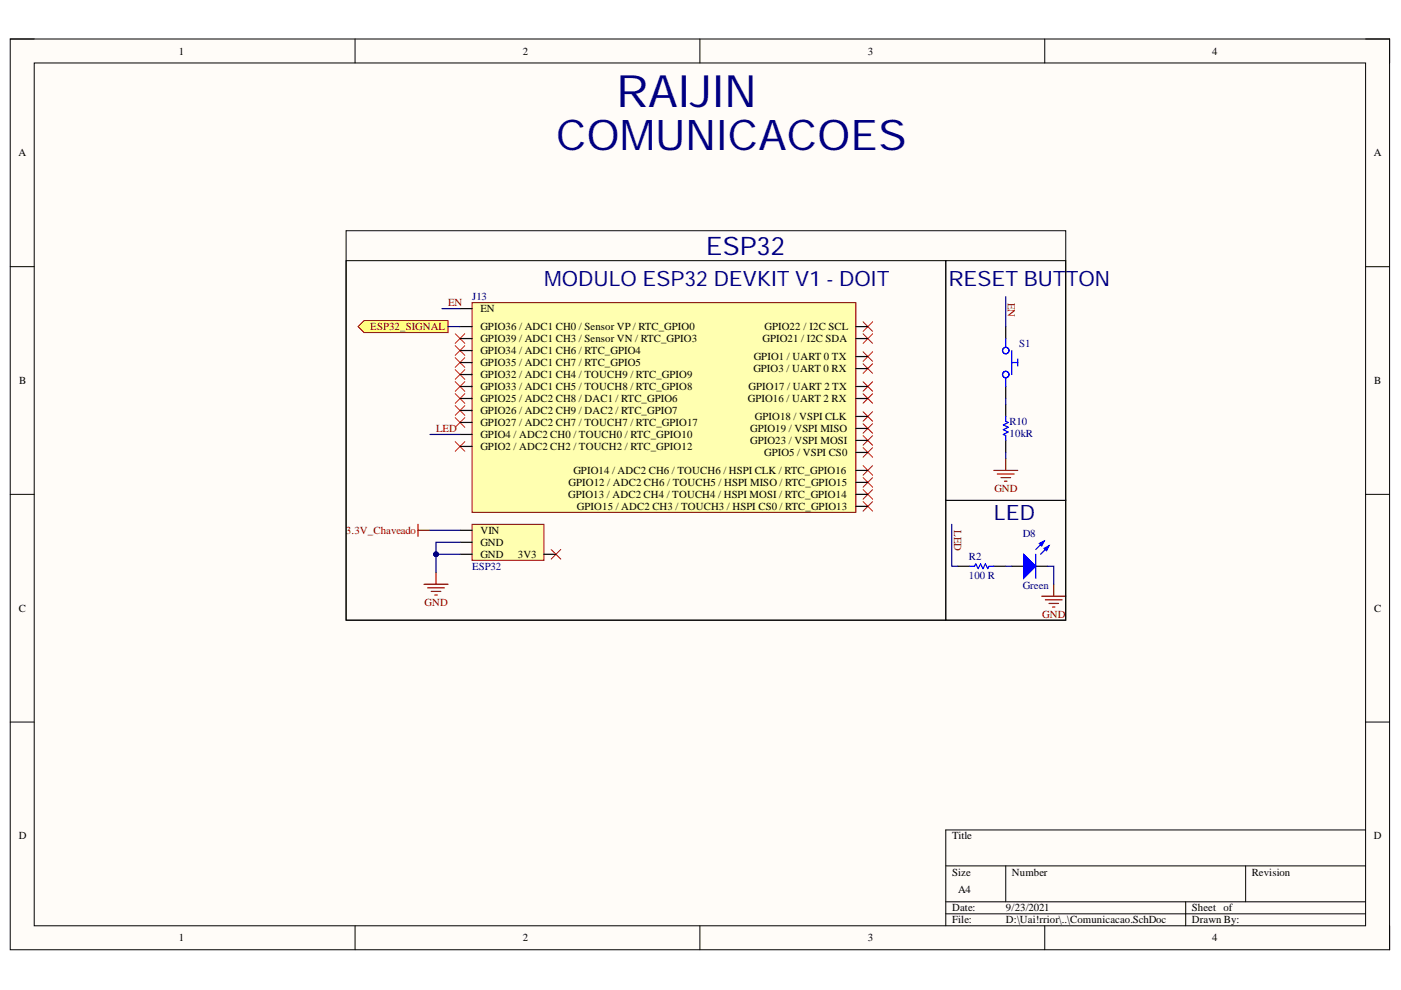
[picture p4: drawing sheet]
<svg xmlns="http://www.w3.org/2000/svg" width="297mm" height="210mm" viewBox="0 0 297 210" stroke-linecap="round" stroke-linejoin="round" font-family="sans-serif">
<path d="M2.2 8.3h292.4v193.1h-292.4z" fill-rule="evenodd" fill="#fffcf8"/>
<path d="M2.2 8.3h292.4v193.1h-292.4z" fill="none" stroke="#000" stroke-width=".21"/>
<path d="M7.3 13.4h282.2v182.9h-282.2z" fill-rule="evenodd" fill="#fffcf8"/>
<g fill="none" stroke="#000" stroke-width=".21">
<path d="M2.2 8.3h5.1M7.3 13.4h282.2v182.9h-282.2zM75.3 8.3v5M148.4 8.3v5M221.5 8.3v5.1M289.5 8.3h5.1v5.1M2.2 56.5h5.1M289.5 56.5h5.1M2.2 104.8h5.1M289.5 104.8h5.1M2.2 153.1h5.1M289.5 153.1h5.1"/>
<path d="M289.5 176h-89v20.3M75.3 196.3v5.1M148.4 196.3v5.1M200.5 183.6h89M200.5 191.2h89M200.5 193.8h89M213.2 183.6v7.6M221.5 196.3v5.1M251.4 191.2v5.1M264.1 183.6v7.6M294.6 196.3v5.1"/>
</g>
<path d="M88.6 111.2v2.5M88.6 112.4h2.6M89.9 123.9h5.1M90.7 124.6h3.5M91.4 125.4h2.1M92.2 126.2h.5M92.4 121.3v2.6" fill="none" stroke="#800000" stroke-width=".25"/>
<path d="M116.9 116.5l2 2M118.9 116.5l-2 2" fill="none" stroke="#f00" stroke-width=".21"/>
<path d="M75.9 69.2l1.3-1.2h17.8v2.5h-17.8z" fill-rule="evenodd" fill="#ffff80"/>
<path d="M75.9 69.2l1.3-1.2h17.8v2.5h-17.8z" fill="none" stroke="#800000" stroke-width=".21"/>
<path d="M73.4 55.3h127.1v76.2h-127.1zM73.4 48.9h152.6v82.6h-152.6zM200.5 55.3h25.5v50.8h-25.5z" fill="none" stroke="#000" stroke-width=".21"/>
<path d="M213.2 69.2v2.6M213.2 81.9v2.6M213.2 85.8v2.5M213.2 93.4v2.5M214.5 120.1h2.6M219.6 120.1h2.5" fill="none" stroke="#000" stroke-width=".25"/>
<g fill="none" stroke="#00f" stroke-width=".25">
<path d="M213.2 71.8v1.8M214.5 74.3v5.1M214.5 76.9h1.3M215.8 76.1v1.5M213.2 80.2v1.7M213.2 88.3v1l.6 .3-1.1 .5 1.1 .5-1.1 .5 1.1 .5-1.1 .5 .5 .3v1"/>
<circle cx="213.2" cy="74.3" r=".68"/>
<circle cx="213.2" cy="79.4" r=".68"/>
</g>
<path d="M210.7 99.7h5.1M213.2 97.2v2.5M211.5 100.5h3.5M212.2 101.3h2.1M213 102h.5" fill="none" stroke="#800000" stroke-width=".25"/>
<path d="M217.1 117.5l2.5 2.6-2.5 2.5z" fill="#00f"/>
<path d="M217.1 117.5l2.5 2.6-2.5 2.5zM221.4 114.7l-1.8 1.8M222.4 115.7l-1.8 1.8" fill="none" stroke="#00f" stroke-width=".25"/>
<path d="M221.4 116.3l1-.6-.5 1.1z" fill="#00f"/>
<path d="M221.4 116.3l1-.6-.5 1.1z" fill="none" stroke="#00f" stroke-width=".25"/>
<path d="M220.4 115.2l1-.5-.5 1z" fill="#00f"/>
<path d="M219.6 117.5v5.1M220.4 115.2l1-.5-.5 1zM205.6 120.1h1l.3-.5 .5 1 .5-1 .5 1 .5-1 .5 1 .3-.5h1" fill="none" stroke="#00f" stroke-width=".25"/>
<path d="M203.1 120.1h2.5M210.7 120.1h2.5" fill="none" stroke="#000" stroke-width=".25"/>
<path d="M220.9 126.4h5.1M221.6 127.2h3.6M222.4 127.9h2M223.2 128.7h.5M223.4 123.9v2.5" fill="none" stroke="#800000" stroke-width=".25"/>
<path d="M200.5 106.1h25.5v25.4h-25.5z" fill="none" stroke="#000" stroke-width=".21"/>
<g fill="none" stroke="#f00" stroke-width=".21">
<path d="M96.5 70.8l2 2M96.5 73.3l2 2M96.5 75.9l2 2M96.5 78.4l2 2M98.5 70.8l-2 2M98.5 73.3l-2 2M98.5 75.9l-2 2M98.5 78.4l-2 2M183 68.2l2 2.1M183 70.8l2 2M183 74.6l2 2M183 77.1l2 2.1"/>
<path d="M185 68.2l-2 2.1M185 70.8l-2 2M185 74.6l-2 2M185 77.1l-2 2.1M96.5 80.9l2 2.1M96.5 83.5l2 2M96.5 86l2 2M96.5 88.6l2 2M96.5 93.6l2 2.1M98.5 80.9l-2 2.1M98.5 83.5l-2 2M98.5 86l-2 2"/>
<path d="M98.5 88.6l-2 2M98.5 93.6l-2 2.1M183 80.9l2 2.1M183 83.5l2 2M183 87.3l2 2M183 89.8l2 2.1M183 92.4l2 2M183 94.9l2 2M183 98.7l2 2.1M185 80.9l-2 2.1M185 83.5l-2 2M185 87.3l-2 2"/>
<path d="M185 89.8l-2 2.1M185 92.4l-2 2M185 94.9l-2 2M185 98.7l-2 2.1M183 101.3l2 2M183 103.8l2 2M183 106.3l2 2.1M185 101.3l-2 2M185 103.8l-2 2M185 106.3l-2 2.1"/>
</g>
<path d="M100.1 64.2h81.4v44.4h-81.4z" fill-rule="evenodd" fill="#ffffb0"/>
<path d="M100.1 64.2h81.4v44.4h-81.4z" fill="none" stroke="#800000" stroke-width=".21"/>
<g fill="none" stroke="#000" stroke-width=".25">
<path d="M97.5 65.4h2.6M97.5 69.2h2.6M97.5 71.8h2.6M97.5 74.3h2.6M97.5 76.9h2.6M97.5 79.4h2.6M181.5 69.2h2.5M181.5 71.8h2.5M181.5 75.6h2.5M181.5 78.1h2.5M97.5 81.9h2.6M97.5 84.5h2.6"/>
<path d="M97.5 87h2.6M97.5 89.6h2.6M97.5 92.1h2.6M97.5 94.7h2.6M181.5 81.9h2.5M181.5 84.5h2.5M181.5 99.7h2.5M181.5 93.4h2.5M181.5 90.8h2.5M181.5 88.3h2.5M181.5 95.9h2.5M181.5 102.3h2.5"/>
<path d="M181.5 104.8h2.5M181.5 107.4h2.5"/>
</g>
<path d="M100.1 111.2h15.2v7.6h-15.2z" fill-rule="evenodd" fill="#ffffb0"/>
<path d="M100.1 111.2h15.2v7.6h-15.2z" fill="none" stroke="#800000" stroke-width=".21"/>
<path d="M97.5 115h2.6M97.5 112.4h2.6M97.5 117.5h2.6M115.3 117.5h2.6" fill="none" stroke="#000" stroke-width=".25"/>
<path d="M97.5 117.5h-5.1v3.8" fill="none" stroke="#000080" stroke-width=".25"/>
<circle cx="92.4" cy="117.5" r=".51" fill="#000080"/>
<circle cx="92.4" cy="117.5" r=".51" fill="none" stroke="#000080" stroke-width=".21"/>
<path d="M97.5 115h-5.1v2.5" fill="none" stroke="#000080" stroke-width=".25"/>
<circle cx="92.4" cy="117.5" r=".51" fill="#000080"/>
<circle cx="92.4" cy="117.5" r=".51" fill="none" stroke="#000080" stroke-width=".21"/>
<path d="M93.7 65.4h3.8M95 69.2h2.5M213.2 62.9v6.3M91.2 92.1h6.3M213.2 84.5v1.3M213.2 95.9v1.3M91.2 112.4h6.3M201.8 111.2v8.9h1.3M213.2 120.1h1.3M222.1 120.1h1.3v3.8" fill="none" stroke="#000080" stroke-width=".25"/>
<text font-size="9.5" fill="#000080" x="130.6" y="22.7">RAIJIN</text>
<text font-size="9" fill="#000080" x="117.9" y="31.8">COMUNICACOES</text>
<text font-size="5.4" fill="#000080" x="149.7" y="54.1">ESP32</text>
<g font-size="4.5" fill="#000080">
<text x="115.4" y="60.6">MODULO ESP32 DEVKIT V1 - DOIT</text>
<text x="201.1" y="60.6">RESET BUTTON</text>
<text x="210.7" y="110.2">LED</text>
</g>
<g font-size="2.3">
<text x="37.9" y="11.6">1</text>
<text x="110.8" y="11.6">2</text>
<text x="184" y="11.6">3</text>
<text x="257" y="11.6">4</text>
<text x="3.9" y="33.1">A</text>
<text x="291.3" y="33.1">A</text>
<text x="101.9" y="66.2">EN</text>
<text x="101.9" y="70">GPIO36 / ADC1 CH0 / Sensor VP / RTC_GPIO0</text>
<text x="162.1" y="70">GPIO22 / I2C SCL</text>
<text x="101.9" y="72.5">GPIO39 / ADC1 CH3 / Sensor VN / RTC_GPIO3</text>
<text x="101.9" y="75.1">GPIO34 / ADC1 CH6 / RTC_GPIO4</text>
<text x="101.9" y="77.6">GPIO35 / ADC1 CH7 / RTC_GPIO5</text>
<text x="159.8" y="76.3">GPIO1 / UART 0 TX</text>
<text x="161.7" y="72.5">GPIO21 / I2C SDA</text>
<text x="4.1" y="81.4">B</text>
<text x="101.9" y="80.1">GPIO32 / ADC1 CH4 / TOUCH9 / RTC_GPIO9</text>
<text x="101.9" y="82.7">GPIO33 / ADC1 CH5 / TOUCH8 / RTC_GPIO8</text>
<text x="158.7" y="82.7">GPIO17 / UART 2 TX</text>
<text x="159.7" y="78.9">GPIO3 / UART 0 RX</text>
<text x="291.4" y="81.4">B</text>
<text x="101.9" y="85.2">GPIO25 / ADC2 CH8 / DAC1 / RTC_GPIO6</text>
<text x="101.9" y="87.7">GPIO26 / ADC2 CH9 / DAC2 / RTC_GPIO7</text>
<text x="158.5" y="85.2">GPIO16 / UART 2 RX</text>
<text x="160.1" y="89">GPIO18 / VSPI CLK</text>
<text x="101.9" y="90.3">GPIO27 / ADC2 CH7 / TOUCH7 / RTC_GPIO17</text>
<text x="101.9" y="92.9">GPIO4 / ADC2 CH0 / TOUCH0 / RTC_GPIO10</text>
<text x="101.9" y="95.4">GPIO2 / ADC2 CH2 / TOUCH2 / RTC_GPIO12</text>
<text x="159" y="94.2">GPIO23 / VSPI MOSI</text>
<text x="159" y="91.5">GPIO19 / VSPI MISO</text>
<text x="121.6" y="100.5">GPIO14 / ADC2 CH6 / TOUCH6 / HSPI CLK / RTC_GPIO16</text>
<text x="162" y="96.7">GPIO5 / VSPI CS0</text>
<text x="120.5" y="105.6">GPIO13 / ADC2 CH4 / TOUCH4 / HSPI MOSI / RTC_GPIO14</text>
<text x="120.6" y="103">GPIO12 / ADC2 CH6 / TOUCH5 / HSPI MISO / RTC_GPIO15</text>
<text x="101.9" y="113.2">VIN</text>
<text x="122.3" y="108.1">GPIO15 / ADC2 CH3 / TOUCH3 / HSPI CS0 / RTC_GPIO13</text>
<text x="101.9" y="115.7">GND</text>
<text x="101.9" y="118.3">GND</text>
<text x="109.8" y="118.3">3V3</text>
<text x="4" y="129.7">C</text>
<text x="291.4" y="129.7">C</text>
<text x="4" y="177.9">D</text>
<text x="201.9" y="177.9">Title</text>
<text x="291.3" y="177.9">D</text>
<text x="201.9" y="185.6">Size</text>
<text x="214.5" y="185.6">Number</text>
<text x="265.4" y="185.6">Revision</text>
<text x="203.1" y="189.4">A4</text>
<text x="201.9" y="193.2">Date:</text>
<text x="201.9" y="195.8">File:</text>
<text x="213.3" y="193.2">9/23/2021</text>
<text x="213.3" y="195.8">D:\Uai!rrior\..\Comunicacao.SchDoc</text>
<text x="252.7" y="193.2">Sheet of</text>
<text x="252.7" y="195.8">Drawn By:</text>
<text x="37.9" y="199.6">1</text>
<text x="110.8" y="199.6">2</text>
<text x="184" y="199.6">3</text>
<text x="257" y="199.6">4</text>
</g>
<g font-size="2.3" fill="#800000">
<text x="95" y="64.9">EN</text>
<text x="213.7" y="64.2" transform="rotate(90 213.7 64.2)">EN</text>
<text x="78.5" y="70">ESP32_SIGNAL</text>
<text x="92.5" y="91.5">LED</text>
<text x="210.8" y="104.3">GND</text>
<text x="73.3" y="113.2">3.3V_Chaveado</text>
<text x="202.3" y="112.4" transform="rotate(90 202.3 112.4)">LED</text>
<text x="90" y="128.4">GND</text>
<text x="221" y="130.9">GND</text>
</g>
<g font-size="2.3" fill="#000080">
<text x="100.1" y="63.6">J13</text>
<text x="216.1" y="73.5">S1</text>
<text x="214" y="90">R10</text>
<text x="214" y="92.6">10kR</text>
<text x="216.8" y="113.9">D8</text>
<text x="205.4" y="118.8">R2</text>
<text x="100.1" y="120.8">ESP32</text>
<text x="205.4" y="122.8">100 R</text>
<text x="216.8" y="124.8">Green</text>
</g>
</svg>
